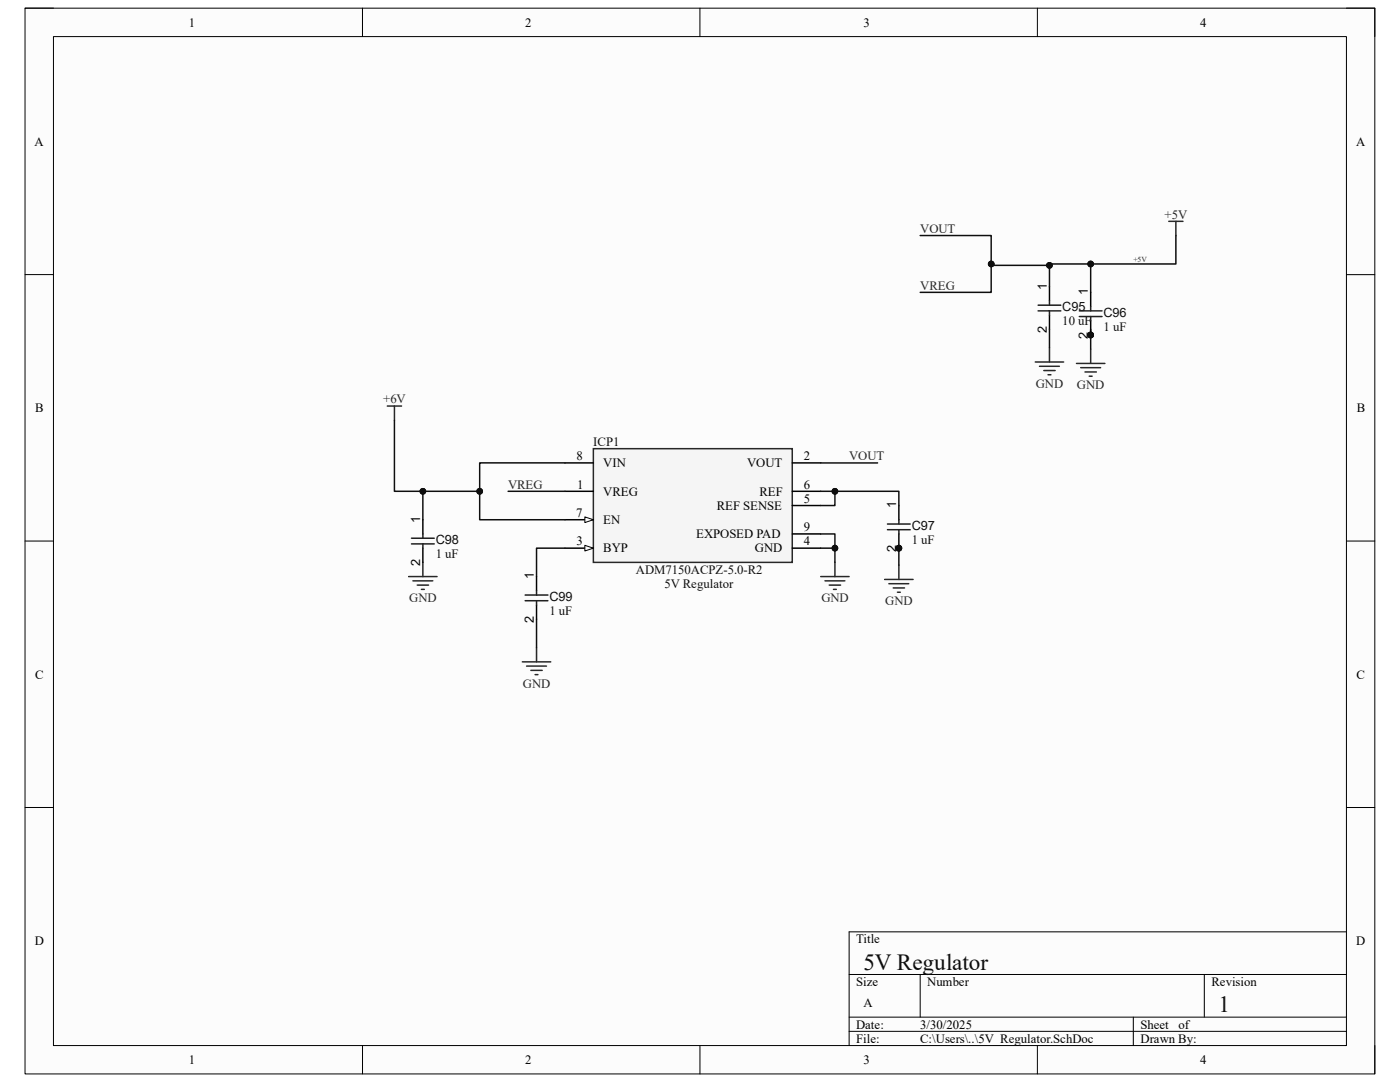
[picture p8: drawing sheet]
<svg xmlns="http://www.w3.org/2000/svg" width="279mm" height="216mm" viewBox="0 0 279 216" stroke-linecap="round" stroke-linejoin="round" font-family="sans-serif">
<path d="M5 1.6h269.4v212.7h-269.4z" fill-rule="evenodd" fill="#fcfcfc"/>
<path d="M5 1.6h269.4v212.7h-269.4z" fill="none" stroke="#000" stroke-width=".2"/>
<path d="M10.7 7.3h258v201.3h-258z" fill-rule="evenodd" fill="#fcfcfc"/>
<g fill="none" stroke="#000" stroke-width=".2">
<path d="M5 1.6h5.7M10.7 7.3h258v201.3h-258zM72.3 1.6v5.7M139.7 1.6v5.7M207 1.6v5.7M268.7 1.6h5.7v5.7M5 54.8h5.7M268.7 54.8h5.7M5 108h5.7M268.7 108h5.7M5 161.1h5.7M268.7 161.1h5.7"/>
<path d="M169.5 194.4h99.2M183.6 194.4v8.6M240.3 194.4v8.6M268.7 185.9h-99.2v22.7M72.3 208.6v5.7M139.7 208.6v5.7M169.5 203h99.2M169.5 205.8h99.2M207 208.6v5.7M226.2 203v5.6M274.4 208.6v5.7"/>
</g>
<path d="M233.3 44.2h2.8M234.7 44.2v2.8M77.3 81h2.8M78.7 81v2.9M81.6 115.1h5.6M82.4 115.9h4M83.3 116.8h2.2M84.1 117.6h.6M84.4 112.2v2.9" fill="none" stroke="#262626" stroke-width=".3"/>
<path d="M118.4 89.5h39.7v22.7h-39.7z" fill-rule="evenodd" fill="#f5f5f5"/>
<path d="M118.4 89.5h39.7v22.7h-39.7z" fill="none" stroke="#262626" stroke-width=".3"/>
<path d="M112.7 92.4h5.7M158.1 98h5.7M112.7 109.4h5.7M158.1 100.9h5.7" fill="none" stroke="#000" stroke-width=".3"/>
<path d="M116.7 108.8l1.7 .6-1.7 .5z" fill="#fbfbfb"/>
<path d="M116.7 108.8l1.7 .6-1.7 .5z" fill="none" stroke="#000" stroke-width=".2"/>
<path d="M112.7 103.7h5.7" fill="none" stroke="#000" stroke-width=".3"/>
<path d="M116.7 103.1l1.7 .6-1.7 .6z" fill="#fbfbfb"/>
<path d="M116.7 103.1l1.7 .6-1.7 .6z" fill="none" stroke="#000" stroke-width=".2"/>
<path d="M209.4 57.2v2.8M209.4 62.9v2.8M112.7 98h5.7M158.1 92.4h5.7M158.1 106.5h5.7M158.1 109.4h5.7" fill="none" stroke="#000" stroke-width=".3"/>
<g fill="none" stroke="#262626" stroke-width=".3">
<path d="M206.6 72.2h5.7M207.5 73.1h3.9M208.3 73.9h2.3M209.2 74.8h.5M209.4 69.4v2.8M214.8 72.5h5.7M215.7 73.4h3.9M216.5 74.2h2.3M217.4 75.1h.6M217.7 69.7v2.8M163.8 115.1h5.7M164.6 115.9h4"/>
<path d="M165.5 116.8h2.3M166.3 117.6h.6M166.6 112.2v2.9M176.6 115.6h5.6M177.4 116.5h4M178.3 117.3h2.2M179.1 118.2h.6M179.4 112.8v2.8M104.2 132.1h5.7M105.1 132.9h4M105.9 133.8h2.3M106.8 134.6h.6"/>
<path d="M107.1 129.2v2.9"/>
</g>
<path d="M207.2 62h4.5M207.2 60.9h4.5M209.4 60v.9M209.4 62v.9" fill="none" stroke="#1c1c1c" stroke-width=".3"/>
<path d="M179.4 109.1v3.7" fill="none" stroke="#0e0e0e" stroke-width=".3"/>
<circle cx="179.4" cy="109.4" r=".57" fill="#0e0e0e"/>
<circle cx="179.4" cy="109.4" r=".57" fill="none" stroke="#0e0e0e" stroke-width=".2"/>
<path d="M163.8 106.5h2.8v2.9h-2.8" fill="none" stroke="#0e0e0e" stroke-width=".3"/>
<circle cx="166.6" cy="109.4" r=".57" fill="#0e0e0e"/>
<circle cx="166.6" cy="109.4" r=".57" fill="none" stroke="#0e0e0e" stroke-width=".2"/>
<path d="M166.6 109.4v2.8" fill="none" stroke="#0e0e0e" stroke-width=".3"/>
<circle cx="166.6" cy="109.4" r=".57" fill="#0e0e0e"/>
<circle cx="166.6" cy="109.4" r=".57" fill="none" stroke="#0e0e0e" stroke-width=".2"/>
<path d="M112.7 92.4h-17v5.6" fill="none" stroke="#0e0e0e" stroke-width=".3"/>
<circle cx="95.7" cy="98" r=".57" fill="#0e0e0e"/>
<circle cx="95.7" cy="98" r=".57" fill="none" stroke="#0e0e0e" stroke-width=".2"/>
<path d="M78.7 83.9v14.1h17v5.7h17M112.7 109.4h-5.6v5.7M107.1 123.6v5.6" fill="none" stroke="#0e0e0e" stroke-width=".3"/>
<circle cx="95.7" cy="98" r=".57" fill="#0e0e0e"/>
<circle cx="95.7" cy="98" r=".57" fill="none" stroke="#0e0e0e" stroke-width=".2"/>
<circle cx="84.4" cy="98" r=".57" fill="#0e0e0e"/>
<circle cx="84.4" cy="98" r=".57" fill="none" stroke="#0e0e0e" stroke-width=".2"/>
<path d="M84.4 98v5.7" fill="none" stroke="#0e0e0e" stroke-width=".3"/>
<circle cx="84.4" cy="98" r=".57" fill="#0e0e0e"/>
<circle cx="84.4" cy="98" r=".57" fill="none" stroke="#0e0e0e" stroke-width=".2"/>
<path d="M234.7 47v5.7h-17v5.6" fill="none" stroke="#0e0e0e" stroke-width=".3"/>
<circle cx="217.7" cy="52.7" r=".57" fill="#0e0e0e"/>
<circle cx="217.7" cy="52.7" r=".57" fill="none" stroke="#0e0e0e" stroke-width=".2"/>
<path d="M217.7 52.7h-8.5l.2 .2v4.3" fill="none" stroke="#0e0e0e" stroke-width=".3"/>
<circle cx="217.7" cy="52.7" r=".57" fill="#0e0e0e"/>
<circle cx="217.7" cy="52.7" r=".57" fill="none" stroke="#0e0e0e" stroke-width=".2"/>
<circle cx="209.4" cy="52.9" r=".57" fill="#0e0e0e"/>
<circle cx="209.4" cy="52.9" r=".57" fill="none" stroke="#0e0e0e" stroke-width=".2"/>
<path d="M209.4 65.7v3.7M217.7 65.7v4" fill="none" stroke="#0e0e0e" stroke-width=".3"/>
<circle cx="217.7" cy="66.8" r=".57" fill="#0e0e0e"/>
<circle cx="217.7" cy="66.8" r=".57" fill="none" stroke="#0e0e0e" stroke-width=".2"/>
<path d="M183.6 47h14.2v5.7l.3 .2h11.3" fill="none" stroke="#0e0e0e" stroke-width=".3"/>
<circle cx="209.4" cy="52.9" r=".57" fill="#0e0e0e"/>
<circle cx="209.4" cy="52.9" r=".57" fill="none" stroke="#0e0e0e" stroke-width=".2"/>
<circle cx="197.8" cy="52.7" r=".57" fill="#0e0e0e"/>
<circle cx="197.8" cy="52.7" r=".57" fill="none" stroke="#0e0e0e" stroke-width=".2"/>
<path d="M197.8 52.7v5.6h-14.2" fill="none" stroke="#0e0e0e" stroke-width=".3"/>
<circle cx="197.8" cy="52.7" r=".57" fill="#0e0e0e"/>
<circle cx="197.8" cy="52.7" r=".57" fill="none" stroke="#0e0e0e" stroke-width=".2"/>
<path d="M101.4 98h11.3M163.8 92.4h11.3" fill="none" stroke="#0e0e0e" stroke-width=".3"/>
<circle cx="217.7" cy="66.8" r=".57" fill="#0e0e0e"/>
<circle cx="217.7" cy="66.8" r=".57" fill="none" stroke="#0e0e0e" stroke-width=".2"/>
<path d="M217.7 58.3v2.9M217.7 64v2.8" fill="none" stroke="#000" stroke-width=".3"/>
<circle cx="217.7" cy="66.8" r=".57" fill="#0e0e0e"/>
<circle cx="217.7" cy="66.8" r=".57" fill="none" stroke="#0e0e0e" stroke-width=".2"/>
<path d="M215.4 63.2h4.5M215.4 62h4.5M217.7 61.2v.8M217.7 63.2v.8" fill="none" stroke="#1c1c1c" stroke-width=".3"/>
<circle cx="179.4" cy="109.4" r=".57" fill="#0e0e0e"/>
<circle cx="179.4" cy="109.4" r=".57" fill="none" stroke="#0e0e0e" stroke-width=".2"/>
<path d="M179.4 100.9v2.8M179.4 106.5v2.9" fill="none" stroke="#000" stroke-width=".3"/>
<circle cx="179.4" cy="109.4" r=".57" fill="#0e0e0e"/>
<circle cx="179.4" cy="109.4" r=".57" fill="none" stroke="#0e0e0e" stroke-width=".2"/>
<path d="M82.1 108.5h4.6M82.1 107.4h4.6M84.4 106.5v.9M84.4 108.5v.9M104.8 119.9h4.5M104.8 118.7h4.5M107.1 117.9v.8M107.1 119.9v.8M177.1 105.7h4.6M177.1 104.6h4.6M179.4 103.7v.9M179.4 105.7v.8" fill="none" stroke="#1c1c1c" stroke-width=".3"/>
<path d="M84.4 103.7v2.8M84.4 109.4v2.8M107.1 115.1v2.8M107.1 120.7v2.9" fill="none" stroke="#000" stroke-width=".3"/>
<path d="M163.8 98h15.6v2.9" fill="none" stroke="#0e0e0e" stroke-width=".3"/>
<circle cx="166.6" cy="98" r=".57" fill="#0e0e0e"/>
<circle cx="166.6" cy="98" r=".57" fill="none" stroke="#0e0e0e" stroke-width=".2"/>
<path d="M166.6 98v2.9h-2.8" fill="none" stroke="#0e0e0e" stroke-width=".3"/>
<circle cx="166.6" cy="98" r=".57" fill="#0e0e0e"/>
<circle cx="166.6" cy="98" r=".57" fill="none" stroke="#0e0e0e" stroke-width=".2"/>
<g font-size="4.6" fill="#0e0e0e">
<text x="172.3" y="193.5">5V Regulator</text>
<text x="243.2" y="202">1</text>
</g>
<g font-size="2.5">
<text x="37.7" y="5.3">1</text>
<text x="104.8" y="5.3">2</text>
<text x="172.3" y="5.3">3</text>
<text x="239.5" y="5.3">4</text>
<text x="6.9" y="29.1">A</text>
<text x="270.6" y="29.1">A</text>
<text x="208.9" y="57.8" transform="rotate(-90 208.9 57.8)">1</text>
<text x="217.1" y="58.9" transform="rotate(-90 217.1 58.9)">1</text>
<text x="208.9" y="66.4" transform="rotate(-90 208.9 66.4)">2</text>
<text x="217.1" y="67.6" transform="rotate(-90 217.1 67.6)">2</text>
<text x="7" y="82.3">B</text>
<text x="270.8" y="82.3">B</text>
<text x="115" y="91.8">8</text>
<text x="120.4" y="93.2">VIN</text>
<text x="149.1" y="93.2">VOUT</text>
<text x="160.4" y="91.8">2</text>
<text x="115.2" y="97.5">1</text>
<text x="120.4" y="98.9">VREG</text>
<text x="143" y="101.7">REF SENSE</text>
<text x="151.6" y="98.9">REF</text>
<text x="160.4" y="97.5">6</text>
<text x="160.4" y="100.3">5</text>
<text x="178.9" y="101.4" transform="rotate(-90 178.9 101.4)">1</text>
<text x="83.9" y="104.3" transform="rotate(-90 83.9 104.3)">1</text>
<text x="115" y="103.2">7</text>
<text x="120.4" y="104.6">EN</text>
<text x="138.9" y="107.4">EXPOSED PAD</text>
<text x="160.4" y="106">9</text>
<text x="83.9" y="112.9" transform="rotate(-90 83.9 112.9)">2</text>
<text x="115.1" y="108.8">3</text>
<text x="120.4" y="110.2">BYP</text>
<text x="150.7" y="110.2">GND</text>
<text x="160.4" y="108.8">4</text>
<text x="178.9" y="110.1" transform="rotate(-90 178.9 110.1)">2</text>
<text x="106.6" y="115.6" transform="rotate(-90 106.6 115.6)">1</text>
<text x="106.6" y="124.2" transform="rotate(-90 106.6 124.2)">2</text>
<text x="7" y="135.4">C</text>
<text x="270.7" y="135.4">C</text>
<text x="6.9" y="188.6">D</text>
<text x="170.9" y="188.2">Title</text>
<text x="270.7" y="188.6">D</text>
<text x="170.9" y="196.7">Size</text>
<text x="185" y="196.7">Number</text>
<text x="241.8" y="196.7">Revision</text>
<text x="172.3" y="201">A</text>
<text x="170.9" y="205.2">Date:</text>
<text x="170.9" y="208.1">File:</text>
<text x="183.6" y="205.2">3/30/2025</text>
<text x="183.7" y="208.1">C:\Users\..\5V_Regulator.SchDoc</text>
<text x="227.6" y="205.2">Sheet</text>
<text x="227.6" y="208.1">Drawn By:</text>
<text x="235.2" y="205.2">of</text>
<text x="37.7" y="212.3">1</text>
<text x="104.8" y="212.3">2</text>
<text x="172.3" y="212.3">3</text>
<text x="239.5" y="212.3">4</text>
</g>
<g font-size="2.5" fill="#262626">
<text x="183.6" y="46.4">VOUT</text>
<text x="232.4" y="43.6">+5V</text>
<text x="183.6" y="57.8">VREG</text>
<text x="206.7" y="77.3">GND</text>
<text x="214.9" y="77.6">GND</text>
<text x="76.5" y="80.5">+6V</text>
<text x="169.5" y="91.8">VOUT</text>
<text x="101.4" y="97.5">VREG</text>
<text x="81.7" y="120.2">GND</text>
<text x="163.9" y="120.2">GND</text>
<text x="176.7" y="120.7">GND</text>
<text x="104.4" y="137.2">GND</text>
</g>
<g font-size="2.5" fill="#0e0e0e">
<text x="212" y="64.9">10 uF</text>
<text x="212" y="62.1">C95</text>
<text x="220.2" y="66">1 uF</text>
<text x="220.2" y="63.2">C96</text>
<text x="118.4" y="89">ICP1</text>
<text x="181.9" y="105.7">C97</text>
<text x="87" y="111.4">1 uF</text>
<text x="87" y="108.5">C98</text>
<text x="181.9" y="108.5">1 uF</text>
<text x="109.6" y="119.9">C99</text>
<text x="126.9" y="114.5">ADM7150ACPZ-5.0-R2</text>
<text x="132.6" y="117.3">5V Regulator</text>
<text x="109.6" y="122.7">1 uF</text>
</g>
<text font-size="1.5" fill="#262626" x="226.2" y="52.3">+5V</text>
</svg>
